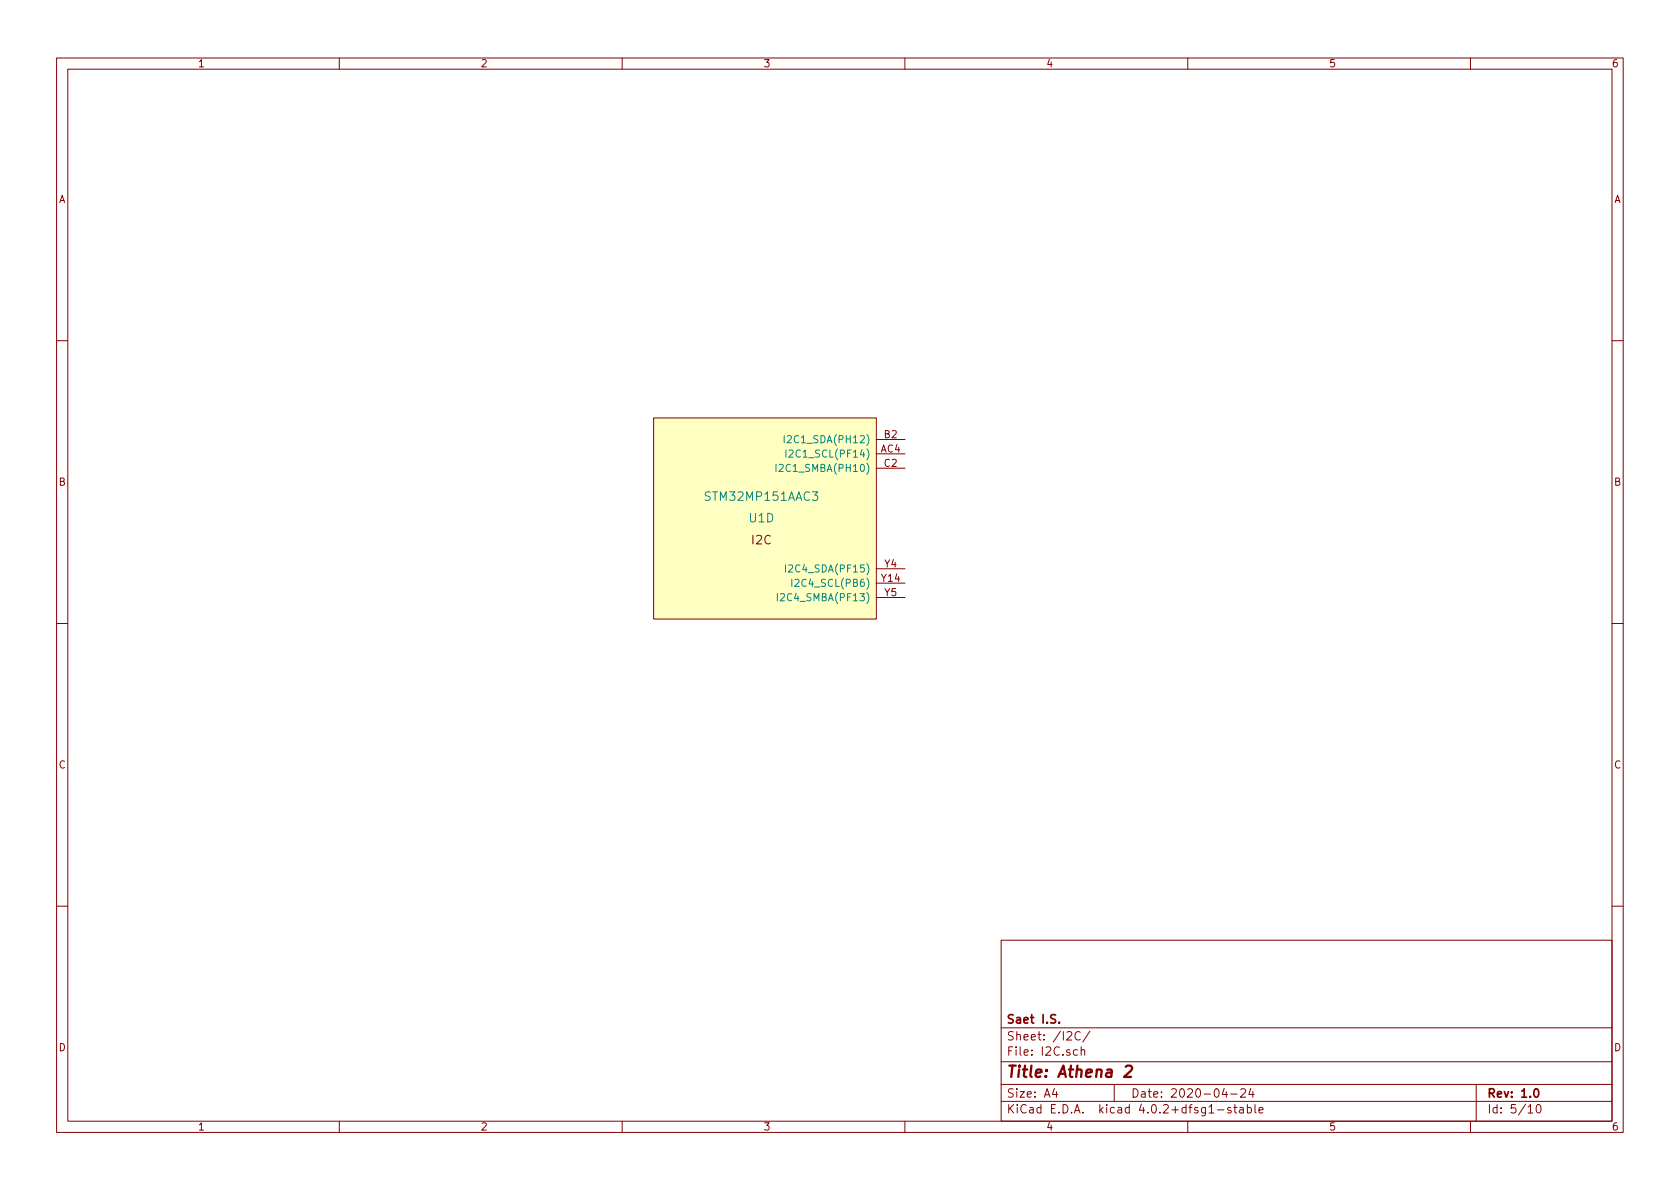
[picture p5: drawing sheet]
<svg xmlns="http://www.w3.org/2000/svg" width="297mm" height="210mm" viewBox="0 0 297 210" stroke-linecap="round" stroke-linejoin="round" font-family="sans-serif">
<g fill="none" stroke="#840000" stroke-width=".18">
<path d="M10 10.3h277v189.9h-277zM12 12.2h273v186.1h-273zM60 10.3v1.9M110 10.3v1.9M160 10.3v1.9M210 10.3v1.9M260 10.3v1.9M10 60.2h2M115.6 73.9h39.3v35.6h-39.3zM154.9 77.7h5.1M285 60.2h2M154.9 82.8h5.1"/>
<path d="M154.9 80.3h5.1M10 110.3h2M154.9 100.6h5.1M154.9 105.7h5.1M154.9 103.1h5.1M285 110.3h2M10 160.2h2M177 166.3h108v32h-108zM285 160.2h2M60 198.3v1.9M110 198.3v1.9M160 198.3v1.9"/>
<path d="M177 194.8h108M177 191.8h108M177 187.8h108M177 181.8h108M186.4 192.5l-.3 1h.9M186.8 193v1M190.5 185.7l-.4-.1-.3 .3 .1 .6 .2 .1 .4-.1M191 182.6a.7 .7 0 0 0-.9 .2 .7 .7 0 0 0 .1 .9 .55 .55 0 0 0 .8 .1M191.2 185.7l.2-.1 .3 .1 .1 .9M191.2 185.1v1.5M192.7 182.3l-1.3 2M197 191.8v3"/>
<path d="M210 198.3v1.9M215.3 196.3h1.1M216.5 192.5l-.4 1h.9M217.6 193.5h1.1M217.6 195.9a.37 .37 0 0 0-.6 .1l.1 .3 .5 .1 .1 .1-.2 .3-.5-.1M218.1 195.8h.6M218.3 195.3v1.3l.4 .2M219.2 195.9h.6v.9M219.4 192.7l.2-.2h.4l.2 .5-.9 1h.9M219.8 196.2l-.4 .1-.3 .2 .3 .3 .4-.1M220.5 195.9l.5-.1 .3 .3-.2 .6h-.6M220.5 195.3v1.5"/>
<path d="M221.2 192.5l-.4 1h.9M221.5 193v1M221.9 195.3v1.3l.2 .2M222.6 196.3l.7-.1v-.3l-.5-.1-.2 .2 .1 .7h.6M260 198.3v1.9M261 191.8v6.5M270.2 195.8l.4-.5v1.5M270.2 196.8h.8M271.8 195.5l.2-.2a.81 .81 0 0 1 .5 .6 .81 .81 0 0 1-.2 .8l-.2 .1a.79 .79 0 0 1-.3-1.3z"/>
</g>
<path d="M187.3 180.8v.1M271.3 192.7l.3-.2a.81 .81 0 0 1 .5 .6 .81 .81 0 0 1-.2 .8l-.2 .1a.79 .79 0 0 1-.4-1.3z" fill="none" stroke="#840000" stroke-width=".3"/>
<path d="M199 188.6l.3-.2h.5l.2 .1 .2 .5-.2 .3-1.3 1.1h1.3" fill="none" stroke="#840000" stroke-width=".41"/>
<path d="M115.6 73.9h39.3v35.6h-39.3z" fill="#ffffc2" stroke="#ffffc2" stroke-width=".18"/>
<path d="M138.7 77v1.3M139 79.6v1.2M139.2 77.1l.5-.1 .2 .1v.3l-.8 .9h.8M139.5 79.7l.5-.1 .2 .1v.2l-.8 .9h.8M137.2 82.1v1.3M137.8 82.2l.5-.1 .1 .1 .1 .3-.8 .9h.8M138.9 99.9v1.3M139.4 100l.5-.1 .2 .1 .1 .2-.8 1h.8M137.4 105v1.2M138 105.1l.5-.1 .2 .1v.2l-.8 .9h.8M140 102.4v1.3M140.6 102.5l.4-.1 .2 .1 .1 .3-.8 .9h.8" fill="none" stroke="#008484" stroke-width=".18"/>
<text font-size="2.8" fill="#840000" x="178" y="190.5">Title: Athena 2</text>
<g font-size="2.1" fill="#008484">
<text x="124.9" y="88.6">STM32MP151AAC3</text>
<text x="132.5" y="92.4">U1D</text>
</g>
<g font-size="2.1" fill="#840000">
<text x="133" y="96.3">I2C</text>
<text x="178" y="184">Sheet: /I2C/</text>
<text x="178" y="181">Saet I.S.</text>
<text x="178" y="186.7">File: I2C.sch</text>
<text x="178" y="196.9">KiCad E.D.A. kicad 4.0.2+dfsg1-stable</text>
<text x="178" y="194.1">Size: A4</text>
<text x="200" y="194.1">Date: 2020-04-24</text>
<text x="263" y="194.1">Rev: 1.0</text>
<text x="263" y="196.9">Id: 5/10</text>
</g>
<g font-size="1.8" fill="#840000">
<text x="35" y="11.9">1</text>
<text x="85" y="11.9">2</text>
<text x="135" y="11.9">3</text>
<text x="185" y="11.9">4</text>
<text x="235" y="11.9">5</text>
<text x="285" y="11.9">6</text>
<text x="10.4" y="35.9">A</text>
<text x="285.4" y="35.9">A</text>
<text x="156.4" y="77.5">B2</text>
<text x="155.7" y="80">AC4</text>
<text x="156.4" y="82.5">C2</text>
<text x="10.4" y="85.9">B</text>
<text x="285.4" y="85.9">B</text>
<text x="156.4" y="100.3">Y4</text>
<text x="155.9" y="102.9">Y14</text>
<text x="156.4" y="105.4">Y5</text>
<text x="10.4" y="135.9">C</text>
<text x="285.4" y="135.9">C</text>
<text x="10.4" y="185.9">D</text>
<text x="285.4" y="185.9">D</text>
<text x="35" y="199.9">1</text>
<text x="85" y="199.9">2</text>
<text x="135" y="199.9">3</text>
<text x="185" y="199.9">4</text>
<text x="235" y="199.9">5</text>
<text x="285" y="199.9">6</text>
</g>
<g font-size="1.8" fill="#008484">
<text x="138.4" y="83.4">I2C1_SMBA(PH10)</text>
<text x="139.9" y="78.4">I2C1_SDA(PH12)</text>
<text x="140.3" y="80.9">I2C1_SCL(PF14)</text>
<text x="140.1" y="101.2">I2C4_SDA(PF15)</text>
<text x="138.6" y="106.3">I2C4_SMBA(PF13)</text>
<text x="141" y="103.8">I2C4_SCL(PB6)</text>
</g>
</svg>
